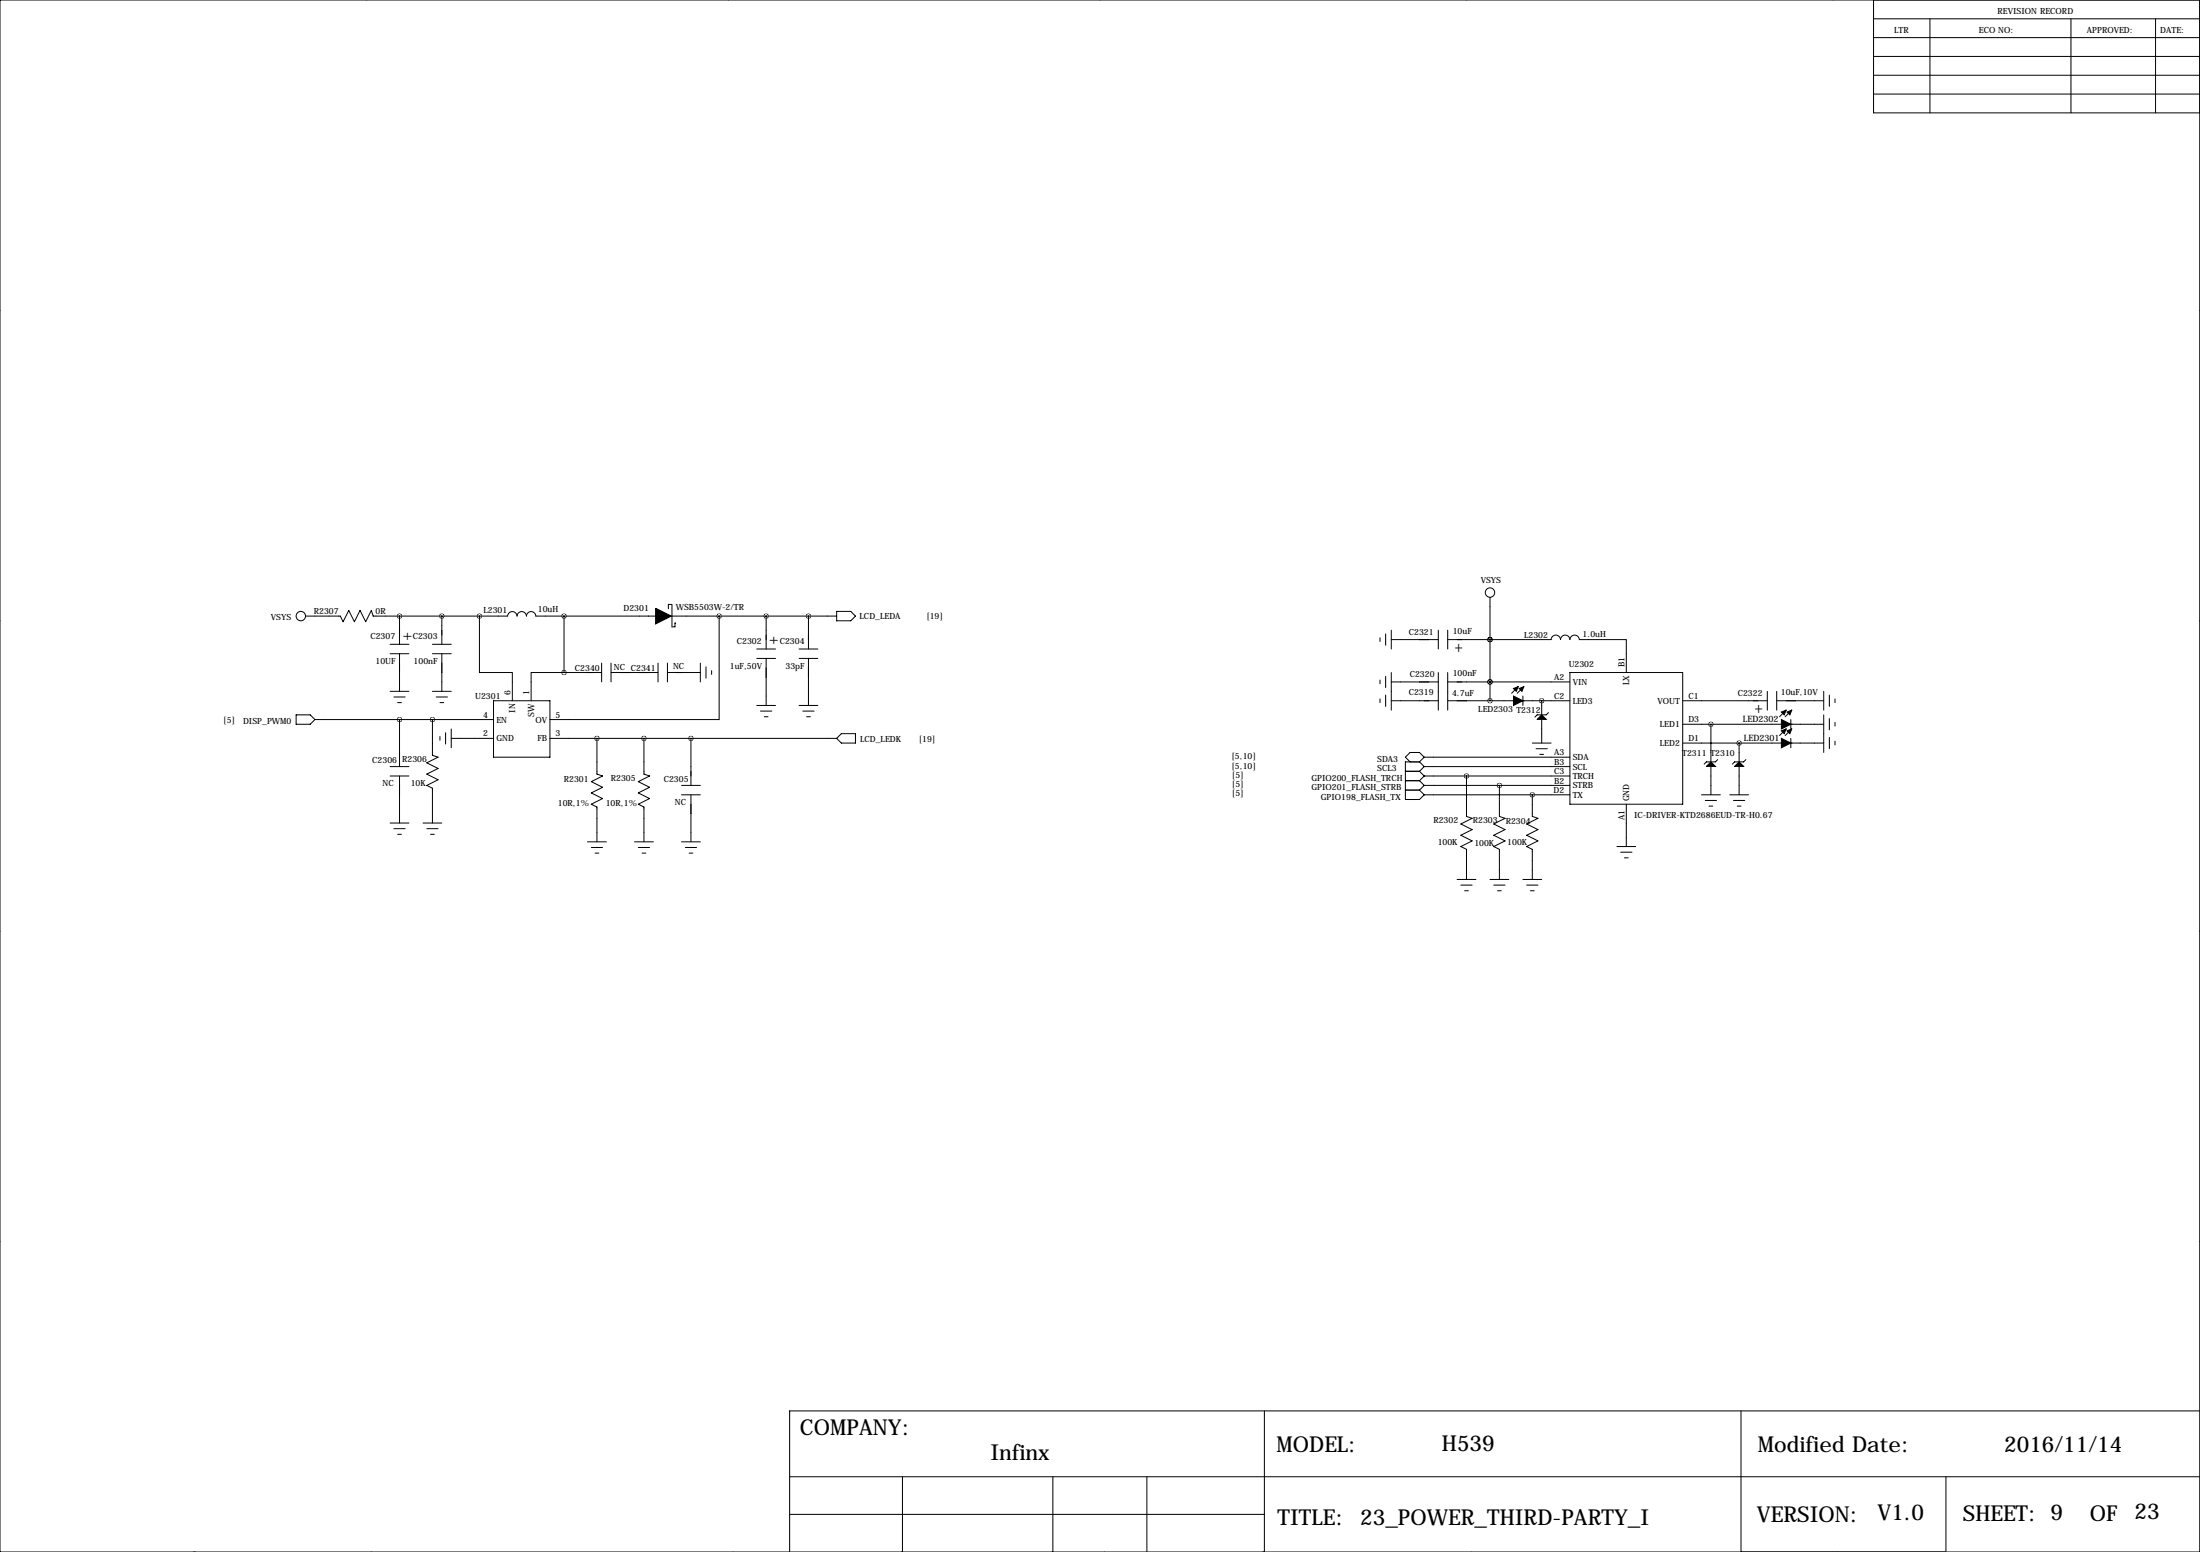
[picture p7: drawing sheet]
<svg xmlns="http://www.w3.org/2000/svg" width="594mm" height="419mm" viewBox="0 0 594 419" stroke-linecap="round" stroke-linejoin="round" font-family="sans-serif">
<g fill="none" stroke="#000" stroke-width=".27">
<path d="M99.1 0h.1M196.8 0h.1M297.2 0h.1M396.2 0h.1M495.3 0h.1M0 0h594.4v419.1h-594.4zM506.2 0v30.5h88.2M506.2 15.2h88.2M506.2 10.2h88.2M506.2 5.1h88.2M521.5 5.1v25.4M559.6 5.1v25.4"/>
<path d="M582.4 5.1v25.4M506.2 20.3h88.2M506.2 25.4h88.2M-.1 83.8h.1M594.4 83.8h.1M-.1 167.6h.1M82.5 166.4h9.4l.8 1.5 1.5-3.1 1.6 3.1 1.5-3.1 1.5 3.1 1.5-3.1 .5 1.6h36.4a1.27 1.27 0 0 1 1.2-1.2 1.27 1.27 0 0 1 1.3 1.2 1.27 1.27 0 0 1 1.3-1.2 1.27 1.27 0 0 1 1.2 1.2 1.27 1.27 0 0 1 1.3-1.2 1.27 1.27 0 0 1 1.3 1.2h32.4M105.4 174h5.1M105.4 176.5h5.1M107.9 166.4v7.6M107.9 176.5v10.2M116.8 174h5.1"/>
<path d="M116.8 176.5h5.1M119.4 166.4v7.6M119.4 176.5v10.2M129.5 166.4v15.2h8.9v7.6M152.4 166.4v15.2M162.6 179.1v5M165.1 179.1v5M177.8 179.1v5M180.3 179.1v5M181.3 166.4h1.5M181.5 163.2h-.9v1.2M181.6 163.2v6.2"/>
<path d="M182.6 168.2h-.2v1.1h-.7M182.9 166.4h43.2M189.2 179.1v5M194.3 166.4v27.9h-45.7M204.5 175.3h5M204.5 177.8h5M207 166.4v8.9M207 177.8v12.7M215.9 175.3h5.1M215.9 177.8h5.1M218.4 166.4v8.9M218.4 177.8v12.7"/>
<path d="M226.1 165.1h3.8l1.2 1.3-1.2 1.2h-3.8zM372.9 172.2v1M374.4 171.2v3M375.9 172.7h12.7M375.9 170.2v5.1M388.6 170.2v5.1M391.2 172.7h27.9a1.27 1.27 0 0 1 1.3-1.2 1.27 1.27 0 0 1 1.2 1.2 1.27 1.27 0 0 1 1.3-1.2 1.27 1.27 0 0 1 1.3 1.2 1.27 1.27 0 0 1 1.2-1.2 1.27 1.27 0 0 1 1.3 1.2h12.7v8.9M391.2 170.2v5.1M402.6 172.7h.1M402.6 161.3v27.9M594.4 167.6h.1M80 193h3.8l1.3 1.3-1.3 1.3h-3.8z"/>
<path d="M85.1 194.3h48.2M105.4 186.7h5.1M106.4 188.2h3.1M107.4 189.7h1.1M107.9 194.3v12.7M116.8 194.3v9.7l1.6 .5-3.1 1.5 3.1 1.5-3.1 1.5 3.1 1.6-3.1 1.5 1.5 .8v9.3M116.8 186.7h5.1M117.9 188.2h3M118.9 189.7h1M118.9 198.9v1M120.4 197.9v3M121.9 199.4h11.4"/>
<path d="M121.9 196.8v5.1M133.3 189.2h15.3v15.3h-15.3zM148.6 199.4h77.5M152.4 181.6h-8.9v7.6M152.4 181.6h10.2M161.3 199.4v9.6l1.5 .5-3 1.6 3 1.5-3 1.5 3 1.5-3 1.6 1.5 .7v9.4M165.1 181.6h12.7M174 199.4v9.6l1.5 .5-3 1.6 3 1.5-3 1.5 3 1.5-3 1.6 1.5 .7v9.4M180.3 181.6h8.9M186.7 199.4v12.7M190.8 180.1v3M192.3 181.1v1"/>
<path d="M204.5 190.5h5M205.5 192h3M206.5 193.5h1M215.9 190.5h5.1M216.9 192h3.1M217.9 193.5h1M227.3 198.1h3.8v2.6h-3.8l-1.2-1.3zM372.9 183.6v1.1M372.9 188.7v1M374.4 182.6v3.1M374.4 187.7v3.1M375.9 189.2h12.7"/>
<path d="M375.9 184.1h12.7M375.9 181.6v10.2M388.6 181.6v10.2M391.2 189.2h17.7M391.2 184.1h33M391.2 181.6v10.2M402.6 184.1h.1M410.2 185.4l-1.8 1.8M411.5 189.2h12.7M411.5 188v2.5M411.7 185.4l-1.7 1.8M416.6 189.2v3.8"/>
<path d="M416.6 194.3v6.4M418.4 192.4l-.6 .6h-2.5l-.6 .6M424.2 181.6h30.5v35.6h-30.5zM454.7 189.2h22.8M454.7 195.6h26.6M462.3 195.6v10.1M477.5 186.7v5.1M480.1 189.2h12.7M480.1 186.7v5.1M482.6 191.8l-1.8 1.7M482.6 196.8l-1.8 1.8M483.9 195.6h8.9"/>
<path d="M483.9 194.3v2.5M483.9 199.4v2.5M484.1 191.8l-1.8 1.7M484.1 196.8l-1.8 1.8M492.8 186.7v5.1M492.8 193v10.2M494.3 187.7v3.1M494.3 194.1v3M494.3 199.1v3.1M495.8 188.7v1M495.8 195.1v1M105.4 207h5.1"/>
<path d="M105.4 209.5h5.1M107.9 209.5v12.7M184.1 212.1h5.1M184.1 214.6h5.1M186.7 214.6v12.7M379.7 213.4h3.8M379.7 210.8h3.8M379.7 208.3h3.8M383.5 205.7h-3.8v10.2h3.8l1.3-1.3M383.5 213.4l1.3 1.2M383.5 210.8l1.3 1.3M383.5 208.3l1.3 1.2"/>
<path d="M383.5 205.7l1.3 1.3M384.8 207h39.4M384.8 209.5h39.4M384.8 212.1h39.4M384.8 214.6h39.4M384.8 204.5h39.4M384.8 212.1l-1.3 1.3M384.8 209.5l-1.3 1.3M384.8 204.5l-1.3-1.3h-2.5l-1.3 1.3 1.3 1.2M384.8 207l-1.3 1.3M384.8 204.5l-1.3 1.2M396.2 209.5v11l1.6 .5-3.1 1.5 3.1 1.5-3.1 1.6 3.1 1.5-3.1 1.5 1.5 .8v8.1"/>
<path d="M405.1 212.1v8.4l1.6 .5-3.1 1.5 3.1 1.5-3.1 1.6 3.1 1.5-3.1 1.5 1.5 .8v8.1M414 200.7h5.1M414 214.6v5.9l1.5 .5-3 1.5 3 1.5-3 1.6 3 1.5-3 1.5 1.5 .8v8.1M415 202.2h3.1M416.1 203.7h1M439.4 217.2v11.4M454.7 200.7h26.6M459.7 214.6h5.1M460.8 216.2h3M461.8 217.7h1M462.3 207v7.6M464.1 205.1l-.6 .6h-2.4l-.6 .6"/>
<path d="M467.4 214.6h5M468.4 216.2h3M469.4 217.7h1M469.9 200.7v5M469.9 207v7.6M471.7 205.1l-.6 .6h-2.4l-.6 .6M483.9 200.7h8.9M495.8 200.2v1M105.4 222.2h5.1M106.4 223.8h3.1M107.4 225.3h1.1M114.3 222.2h5.1"/>
<path d="M115.3 223.8h3.1M116.3 225.3h1M158.7 227.3h5.1M159.8 228.9h3M160.8 230.4h1M171.4 227.3h5.1M172.5 228.9h3M173.5 230.4h1M184.1 227.3h5.1M185.2 228.9h3M186.2 230.4h1M393.7 237.5h5.1"/>
<path d="M394.7 239h3.1M402.6 237.5h5.1M403.6 239h3.1M411.5 237.5h5.1M412.5 239h3M436.9 228.6h5.1M437.9 230.1h3M438.9 231.6h1M-.1 251.5h.1M395.7 240.5h1M404.6 240.5h1M413.5 240.5h1"/>
<path d="M594.4 251.5h.1M-.1 335.3h.1M594.4 335.3h.1M213.4 398.8h381M243.8 398.8v20.3M284.5 398.8v20.3M309.9 398.8v20.3M341.6 381v38.1M470.4 381v38.1M525.8 398.8v20.3M594.4 381h-381v38.1M100.3 419.1h.1"/>
<path d="M198.1 419.1h.1M213.4 408.9h128.2M298.4 419.1h.1M397.5 419.1h.1M496.6 419.1h.1"/>
<circle cx="81.3" cy="166.4" r="1.27"/>
<circle cx="402.6" cy="160" r="1.27"/>
</g>
<path d="M177.2 164.3l4.1 2.1-4.1 2z" fill="#000" stroke="#000" stroke-width=".38"/>
<g fill="#000" stroke="#000" stroke-width=".27">
<path d="M408.9 189.2h2.6l-2.6 1.3zM408.9 188l2.6 1.2h-2.6zM408.9 185.9l1.3-.5-.5 1.3zM410.5 185.9l1.2-.5-.5 1.3zM415.3 194.3l1.3-1.3 1.2 1.3zM481.3 195.6h2.6l-2.6 1.2zM481.3 194.3l2.6 1.3h-2.6zM481.3 192.3l1.3-.5-.5 1.2zM481.3 197.4l1.3-.6-.5 1.3zM482.9 192.3l1.2-.5-.5 1.2zM482.9 197.4l1.2-.6-.5 1.3zM461.1 207l1.2-1.3 1.2 1.3z"/>
<path d="M468.7 207l1.2-1.3 1.2 1.3zM481.3 200.7h2.6l-2.6 1.2zM481.3 199.4l2.6 1.3h-2.6z"/>
</g>
<path d="M161.2 199.4a.05 .05 0 0 0 .1 0 .05 .05 0 0 0-.1 0zM194.3 166.4a.05 .05 0 0 0 .1 0 .05 .05 0 0 0-.1 0zM207 166.4a.05 .05 0 0 0 .1 0 .05 .05 0 0 0-.1 0zM116.8 194.3a.05 .05 0 0 0 .1 0 .05 .05 0 0 0-.1 0zM173.9 199.4a.05 .05 0 0 0 .1 0 .05 .05 0 0 0-.1 0zM119.3 166.4a.05 .05 0 0 0 .1 0 .05 .05 0 0 0-.1 0zM129.5 166.4a.05 .05 0 0 0 .1 0 .05 .05 0 0 0-.1 0zM186.6 199.4a.05 .05 0 0 0 .1 0 .05 .05 0 0 0-.1 0zM107.9 194.3a.05 .05 0 0 0 .1 0 .05 .05 0 0 0-.1 0zM218.4 166.4a.05 .05 0 0 0 .1 0 .05 .05 0 0 0-.1 0zM107.9 166.4a.05 .05 0 0 0 .1 0 .05 .05 0 0 0-.1 0zM462.2 195.6a.05 .05 0 0 0 .1 0 .05 .05 0 0 0-.1 0zM396.2 209.5a.05 .05 0 0 0 .1 0 .05 .05 0 0 0-.1 0zM405.1 212.1a.05 .05 0 0 0 .1 0 .05 .05 0 0 0-.1 0zM402.5 184.1a.05 .05 0 0 0 .1 0 .05 .05 0 0 0-.1 0zM414 214.6a.05 .05 0 0 0 .1 0 .05 .05 0 0 0-.1 0zM416.5 189.2a.05 .05 0 0 0 .1 0 .05 .05 0 0 0-.1 0zM402.5 189.2a.05 .05 0 0 0 .1 0 .05 .05 0 0 0-.1 0zM402.5 184.1a.05 .05 0 0 0 .1 0 .05 .05 0 0 0-.1 0zM402.5 172.7a.05 .05 0 0 0 .1 0 .05 .05 0 0 0-.1 0zM402.5 172.7a.05 .05 0 0 0 .1 0 .05 .05 0 0 0-.1 0z" fill="#000" stroke="#000" stroke-width="1.3"/>
<g font-size="5.9">
<text x="216.2" y="387.6">COMPANY:</text>
<text x="267.6" y="394.3">Infinx</text>
<text x="344.9" y="392.2">MODEL:</text>
<text x="389.6" y="391.7">H539</text>
<text x="475" y="392.2">Modified Date:</text>
<text x="541.5" y="392.2">2016/11/14</text>
<text x="345.2" y="411.7">TITLE:</text>
<text x="367.5" y="411.7">23_POWER_THIRD-PARTY_I</text>
<text x="474.7" y="411">VERSION:</text>
<text x="507.3" y="410.5">V1.0</text>
<text x="530.4" y="410.7">SHEET: 9</text>
<text x="564.7" y="410.7">OF</text>
<text x="576.7" y="410.3">23</text>
</g>
<g font-size="4">
<text x="108.7" y="172.7">+</text>
<text x="207.8" y="174">+</text>
<text x="395.2" y="176.4" transform="rotate(-90 395.2 176.4)">+</text>
<text x="476.3" y="192.9" transform="rotate(-90 476.3 192.9)">+</text>
</g>
<g font-size="2.4">
<text x="470.9" y="195.1">LED2302</text>
<text x="471.2" y="200.2">LED2301</text>
</g>
<g font-size="2.3">
<text x="539.8" y="3.8">REVISION RECORD</text>
<text x="511.8" y="8.9">LTR</text>
<text x="534.7" y="8.9">ECO NO:</text>
<text x="563.9" y="8.9">APPROVED:</text>
<text x="583.7" y="8.9">DATE:</text>
<text x="400.1" y="157.5">VSYS</text>
<text x="73.2" y="167.4">VSYS</text>
<text x="84.8" y="165.7">R2307</text>
<text x="101.5" y="165.9">0R</text>
<text x="130.6" y="165.6">L2301</text>
<text x="145.3" y="165.2">10uH</text>
<text x="168.5" y="165">D2301</text>
<text x="182.6" y="164.7">WSB5503W-2/TR</text>
<text x="232.3" y="167.2">LCD_LEDA</text>
<text x="250.3" y="167.1">[19]</text>
<text x="100.1" y="172.6">C2307</text>
<text x="111.5" y="172.6">C2303</text>
<text x="199.1" y="173.9">C2302</text>
<text x="210.7" y="173.9">C2304</text>
<text x="380.6" y="171.3">C2321</text>
<text x="392.5" y="171.1">10uF</text>
<text x="411.8" y="172.2">L2302</text>
<text x="427.6" y="172">1.0uH</text>
<text x="101.4" y="179.4">10UF</text>
<text x="111.8" y="179.4">100nF</text>
<text x="155.3" y="181.1">C2340</text>
<text x="165.9" y="180.9">NC C2341</text>
<text x="181.9" y="180.7">NC</text>
<text x="197.2" y="180.7">1uF,50V</text>
<text x="212.2" y="180.7">33pF</text>
<text x="380.9" y="182.7">C2320</text>
<text x="392.5" y="182.5">100nF</text>
<text x="419.9" y="183.6">A2</text>
<text x="423.9" y="180.2">U2302</text>
<text x="424.9" y="185">VIN</text>
<text x="438.9" y="180.1" transform="rotate(-90 438.9 180.1)">B1</text>
<text x="440.2" y="185" transform="rotate(-90 440.2 185)">LX</text>
<text x="128.4" y="188.7">U2301</text>
<text x="137.9" y="187.7" transform="rotate(-90 137.9 187.7)">6</text>
<text x="143" y="187.7" transform="rotate(-90 143 187.7)">1</text>
<text x="380.6" y="187.6">C2319</text>
<text x="392.3" y="187.9">4.7uF</text>
<text x="419.9" y="188.7">C2</text>
<text x="424.9" y="190">LED3</text>
<text x="447.8" y="190">VOUT</text>
<text x="456.2" y="188.7">C1</text>
<text x="469.5" y="187.9">C2322</text>
<text x="481.2" y="187.6">10uF,10V</text>
<text x="60.3" y="195.3">[5]</text>
<text x="65.7" y="195.5">DISP_PWM0</text>
<text x="130.5" y="193.8">4</text>
<text x="134.1" y="195.1">EN</text>
<text x="139.2" y="192.5" transform="rotate(-90 139.2 192.5)">IN</text>
<text x="144.3" y="193.5" transform="rotate(-90 144.3 193.5)">SW</text>
<text x="144.7" y="195.1">OV</text>
<text x="150.1" y="193.8">5</text>
<text x="399.4" y="192.3">LED2303 T2312</text>
<text x="448.5" y="196.4">LED1</text>
<text x="456.2" y="195.1">D3</text>
<text x="130.5" y="198.9">2</text>
<text x="134.1" y="200.2">GND</text>
<text x="145.2" y="200.2">FB</text>
<text x="150.1" y="198.9">3</text>
<text x="232.4" y="200.4">LCD_LEDK</text>
<text x="248.3" y="200.2">[19]</text>
<text x="419.9" y="204">A3</text>
<text x="448.5" y="201.5">LED2</text>
<text x="456.2" y="200.2">D1</text>
<text x="100.6" y="206">C2306</text>
<text x="108.7" y="205.8">R2306</text>
<text x="332.7" y="205.1">[5,10]</text>
<text x="332.8" y="207.6">[5,10]</text>
<text x="372.1" y="208.3">SCL3</text>
<text x="372.1" y="205.7">SDA3</text>
<text x="419.9" y="206.5">B3</text>
<text x="419.9" y="209">C3</text>
<text x="424.9" y="205.3">SDA</text>
<text x="424.9" y="207.8">SCL</text>
<text x="454.5" y="204.1">T2311 T2310</text>
<text x="103.4" y="212.2">NC</text>
<text x="111" y="212.3">10K</text>
<text x="152.3" y="211.2">R2301</text>
<text x="165" y="210.9">R2305</text>
<text x="179.3" y="211.1">C2305</text>
<text x="332.9" y="215">[5]</text>
<text x="332.9" y="212.4">[5]</text>
<text x="332.9" y="210.1">[5]</text>
<text x="354.3" y="213.4">GPIO201_FLASH_STRB</text>
<text x="354.3" y="210.8">GPIO200_FLASH_TRCH</text>
<text x="356.9" y="215.9">GPIO198_FLASH_TX</text>
<text x="419.8" y="214.1">D2</text>
<text x="419.9" y="211.6">B2</text>
<text x="424.9" y="212.9">STRB</text>
<text x="424.9" y="210.4">TRCH</text>
<text x="424.9" y="215.4">TX</text>
<text x="150.7" y="217.7">10R,1%</text>
<text x="163.7" y="217.7">10R,1%</text>
<text x="182.4" y="217.5">NC</text>
<text x="438.9" y="221.5" transform="rotate(-90 438.9 221.5)">A1</text>
<text x="440.2" y="216.4" transform="rotate(-90 440.2 216.4)">GND</text>
<text x="441.5" y="220.8">IC-DRIVER-KTD2686EUD-TR-H0.67</text>
<text x="387.3" y="222.3">R2302</text>
<text x="398" y="222.3">R2303</text>
<text x="406.9" y="222.6">R2304</text>
<text x="388.5" y="228.1">100K</text>
<text x="398.4" y="228.3">100K</text>
<text x="407.3" y="228.1">100K</text>
</g>
</svg>
